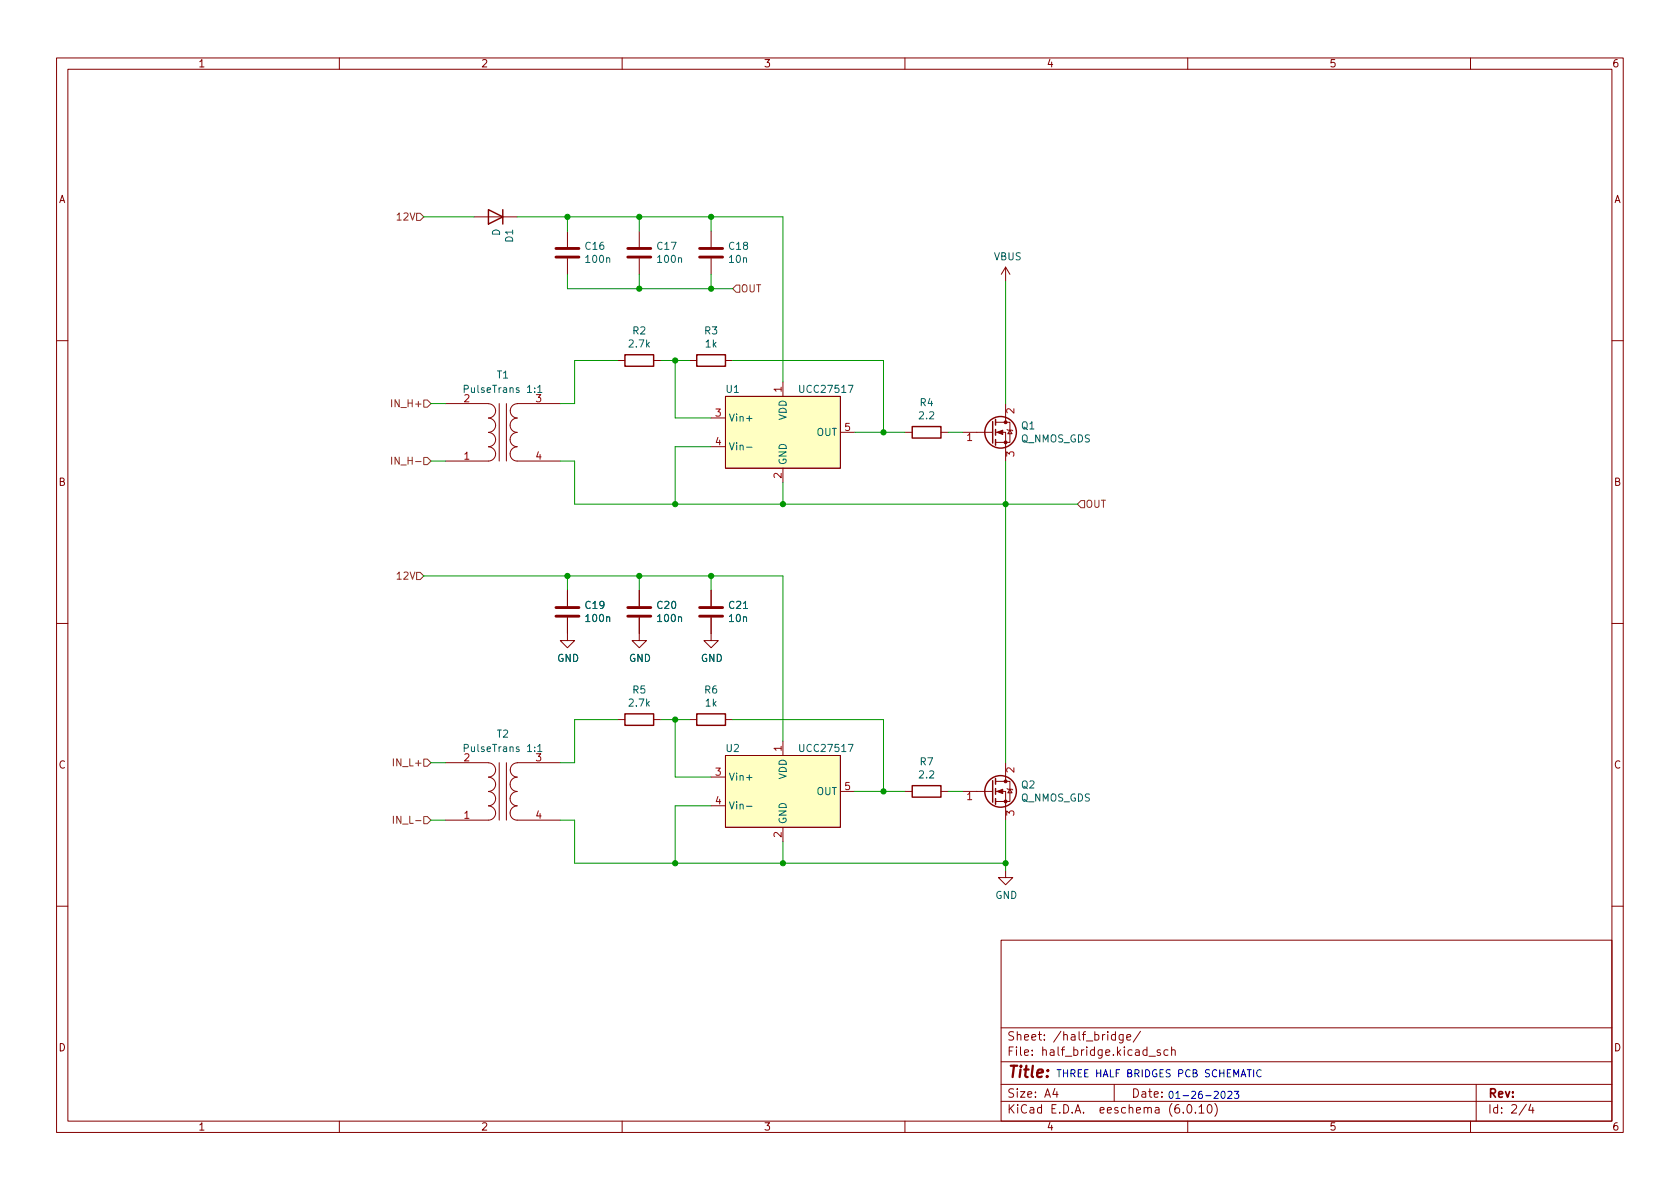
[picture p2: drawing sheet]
<svg xmlns="http://www.w3.org/2000/svg" width="297mm" height="210mm" viewBox="0 0 297 210" stroke-linecap="round" stroke-linejoin="round" font-family="sans-serif">
<g fill="none" stroke="#840000" stroke-width=".18">
<path d="M10 10.2h277v190.1h-277zM12 12.2h273v186.1h-273zM60 10.2v2M110 10.2v2M160 10.2v2M210 10.2v2M260 10.2v2M83.8 38.3h7.6M100.3 40.9v2.8M100.3 45.7v2.8M113 40.9v2.8M113 45.7v2.8"/>
<path d="M125.7 40.9v2.8M125.7 45.7v2.8M177.8 47.2v2.6M177.8 47.2l-.8 1.3M177.8 47.2l.8 1.3M10 60.2h2M78.7 71.4h7.7a1.26 1.26 0 0 1 1.2 1.3 1.26 1.26 0 0 1-1.2 1.2M86.4 73.9a1.26 1.26 0 0 1 1.2 1.3 1.26 1.26 0 0 1-1.2 1.2 1.27 1.27 0 0 1 1.2 1.3 1.27 1.27 0 0 1-1.2 1.3M86.4 79a1.26 1.26 0 0 1 1.2 1.3 1.26 1.26 0 0 1-1.2 1.2h-7.7M88.3 71.4v10.1M89.5 71.4v10.1M91.4 73.9a1.26 1.26 0 0 0-1.2 1.3 1.26 1.26 0 0 0 1.2 1.2 1.27 1.27 0 0 0-1.2 1.3 1.27 1.27 0 0 0 1.2 1.3"/>
<path d="M91.4 79a1.26 1.26 0 0 0-1.2 1.3 1.26 1.26 0 0 0 1.2 1.2h7.7M99.1 71.4h-7.6a1.26 1.26 0 0 0-1.3 1.3 1.26 1.26 0 0 0 1.3 1.2M109.2 63.7h1.3M115.6 63.7h1.2M121.9 63.7h1.3M125.7 73.9h2.6M125.7 79h2.6M128.3 70.1h20.3v12.7h-20.3zM128.3 63.7h1.2M138.4 67.6v2.5M148.6 76.4h2.5M160 76.4h1.3"/>
<path d="M166.4 76.4h1.2M170.2 76.4h5.3M176 76.4h1.8v5.1M176 74.7h2.6v3.5h-2.6M177.8 71.4v3.3M178.1 75.9l.1 .2h.7l.2 .1M178.6 76.1l.3 .6h-.7zM285 60.2h2M138.4 82.8v2.5M10 110.2h2M100.3 109.2v4.1h1.3l-1.3 1.2-1.2-1.2h1.2M100.3 104.4v2.8"/>
<path d="M113 109.2v4.1h1.3l-1.3 1.2-1.2-1.2h1.2M113 104.4v2.8M125.7 109.2v4.1h1.3l-1.3 1.2-1.2-1.2h1.2M125.7 104.4v2.8M285 110.2h2M78.7 134.9h7.7M86.4 134.9a1.26 1.26 0 0 1 1.2 1.3 1.26 1.26 0 0 1-1.2 1.2 1.27 1.27 0 0 1 1.2 1.3 1.27 1.27 0 0 1-1.2 1.2M86.4 140a1.26 1.26 0 0 1 1.2 1.2 1.26 1.26 0 0 1-1.2 1.3 1.27 1.27 0 0 1 1.2 1.3 1.27 1.27 0 0 1-1.2 1.2h-7.7M88.3 134.9v10.1M89.5 134.9v10.1M91.4 140a1.26 1.26 0 0 0-1.2 1.2 1.26 1.26 0 0 0 1.2 1.3 1.27 1.27 0 0 0-1.2 1.3 1.27 1.27 0 0 0 1.2 1.2h7.7M91.4 134.9h7.7"/>
<path d="M91.5 134.9a1.27 1.27 0 0 0-1.3 1.3 1.27 1.27 0 0 0 1.2 1.2 1.26 1.26 0 0 0-1.2 1.3 1.26 1.26 0 0 0 1.2 1.2M109.2 127.2h1.3M115.6 127.2h1.2M121.9 127.2h1.3M125.7 137.4h2.6M128.3 133.6h20.3v12.7h-20.3zM128.3 127.2h1.2M138.4 131.1v2.5M148.6 139.9h2.5M160 139.9h1.3M166.4 139.9h1.2M170.2 139.9h5.3"/>
<path d="M176 139.9h1.8v5.1M176 138.2h2.6v3.5h-2.6M177.8 134.9v3.3M178.1 139.4l.1 .2h.7l.2 .1M178.6 139.6l.3 .6h-.7zM125.7 142.5h2.6M138.4 146.3v2.5M177.8 153.9v1.3h1.3l-1.3 1.3-1.3-1.3h1.3M10 160.2h2M177 166.3h108v32h-108zM285 160.2h2M60 198.3v2"/>
<path d="M110 198.3v2M160 198.3v2M177 194.8h108M177 191.8h108M177 187.8h108M177 181.8h108M186.5 192.5l-.4 1h1M186.9 193v1M197 191.8v3M197.2 183l-.4-.1-.3 .3v.4l.1 .3h.6M197.2 182.4v1.5M198.6 182.9v1.2l-.3 .3h-.4"/>
<path d="M198.6 183l-.5-.1-.2 .3v.4l.1 .3h.6M199.2 183.4l.7-.1v-.3l-.5-.1-.2 .2 .1 .8h.6M201.6 182.4l-1.2 1.9M203.1 186.8h1.2M205.1 185.7l-.3-.1-.2 .2v.3l.5 .1v.4h-.5M206.5 185.7l-.4-.1-.3 .3v.4l.1 .3h.6M207.1 185.8l.3-.2 .3 .1 .1 .9M207.1 185.1v1.5M210 198.3v2M210.1 195.4l.1-.1a.81 .81 0 0 1 .6 .7 .81 .81 0 0 1-.3 .8h-.1a.81 .81 0 0 1-.6-.6 .81 .81 0 0 1 .3-.8zM211.4 196.7v.1M212 195.8l.4-.5v1.5"/>
<path d="M212 196.8h.9M213.6 195.4l.2-.1a.81 .81 0 0 1 .6 .7 .81 .81 0 0 1-.3 .8h-.2a.81 .81 0 0 1-.5-.6 .81 .81 0 0 1 .2-.8zM214.8 195.1a1.72 1.72 0 0 1 0 2.3M260 198.3v2M261 191.8v6.5M269.9 195.3l-1.3 1.9M270.6 195.3l-.3 1h.9M271 195.8v1"/>
</g>
<path d="M82.1 68.8l.6-.1 .1-.1-.1-.3-.6-.2v1.3M95.1 68.5l.3-.4v1.3M132 74h1M132 79.1h1M82.1 132.3l.6-.1 .1-.1-.1-.3-.6-.2v1.3M95.1 132l.3-.4v1.3M132 137.5h1M132 142.6h1" fill="none" stroke="#006464" stroke-width=".18"/>
<g fill="none" stroke="#840000" stroke-width=".25">
<path d="M86.4 37.1l2.5 1.2-2.5 1.3zM88.9 37.1v2.5M110.5 62.7h5.1v2.1h-5.1zM123.2 62.7h5.1v2.1h-5.1zM161.3 75.4h5.1v2.1h-5.1zM175.5 74.5v3.9M176 74.2v1M176 75.9v1.1M176 77.7v1M110.5 126.2h5.1v2.1h-5.1zM123.2 126.2h5.1v2.1h-5.1zM161.3 138.9h5.1v2.1h-5.1z"/>
<path d="M175.5 138v3.9M176 137.7v1M176 139.4v1.1M176 141.2v1"/>
<circle cx="176.9" cy="76.4" r="2.79"/>
<circle cx="176.9" cy="139.9" r="2.79"/>
</g>
<path d="M98.3 43.9h4.1M98.3 45.5h4.1M111 43.9h4.1M111 45.5h4.1M123.7 43.9h4.1M123.7 45.5h4.1M98.3 107.4h4.1M98.3 109h4.1M111 107.4h4.1M111 109h4.1M123.7 107.4h4.1M123.7 109h4.1" fill="none" stroke="#840000" stroke-width=".51"/>
<g fill="#ffffc2" stroke="#ffffc2" stroke-width=".18">
<path d="M128.3 133.6h20.3v12.7h-20.3z"/>
<path d="M128.3 70.1h20.3v12.7h-20.3z"/>
</g>
<g fill="#840000" stroke="#840000" stroke-width=".18">
<path d="M176.3 139.9l1-.3v.7z"/>
<path d="M176.3 76.4l1-.3v.7z"/>
<circle cx="177.8" cy="141.7" r=".25"/>
<circle cx="177.8" cy="138.2" r=".25"/>
<circle cx="177.8" cy="78.2" r=".25"/>
<circle cx="177.8" cy="74.7" r=".25"/>
</g>
<path d="M73.7 37.7h.6l.6 .6-.6 .7h-.6zM130.2 50.4h.6v1.3h-.6l-.7-.7zM69.2 70.7v1.2M74.9 70.7h.7l.6 .7-.6 .6h-.7zM69.2 80.8v1.3M74.9 80.9h.7l.6 .6-.6 .7h-.7zM191.1 88.5h.7v1.3h-.7l-.6-.7zM73.7 101.2h.6l.6 .6-.6 .7h-.6zM74.9 134.2h.7l.6 .7-.6 .6h-.7zM69.6 144.3v1.3M74.9 144.4h.7l.6 .6-.6 .7h-.7z" fill="none" stroke="#725600" stroke-width=".18"/>
<path d="M216 193.1l.2-.1a.68 .68 0 0 1 .4 .6 .68 .68 0 0 1-.4 .6l-.2-.1-.1-.3zM217.1 193.1l.5-.1 .2 .3-.8 .9h.8M218.2 193h.8l-.4 .5 .4 .1v.5l-.2 .1-.6-.1M223 189.3a.6 .6 0 0 0-.8 .4 .6 .6 0 0 0 .5 .7l.3-.1" fill="none" stroke="#0000c2" stroke-width=".18"/>
<g fill="none" stroke="#009600" stroke-width=".18">
<path d="M74.9 38.3h8.9M91.4 38.3h47v29.3M100.3 38.3v2.6M113 38.3v2.6M125.7 38.3v2.6M100.3 48.5v2.5h29.2M113 48.5v2.5M125.7 48.5v2.5M177.8 49.8v21.6M76.2 71.4h2.5M109.2 63.7h-7.6v7.7h-2.5M116.8 63.7h5.1"/>
<path d="M119.4 63.7v10.2h6.3M125.7 79h-6.3v10.1M129.5 63.7h26.7v12.7M151.1 76.4h8.9M167.6 76.4h2.6M76.2 81.5h2.5M99.1 81.5h2.5v7.6h88.9M138.4 85.3v3.8M177.8 81.5v53.4M74.9 101.8h63.5v29.3M100.3 101.8v2.6M113 101.8v2.6"/>
<path d="M125.7 101.8v2.6M76.2 134.9h2.5M109.2 127.2h-7.6v7.7h-2.5M116.8 127.2h5.1M119.4 127.2v10.2h6.3M129.5 127.2h26.7v12.7M151.1 139.9h8.9M167.6 139.9h2.6M76.2 145h2.5M99.1 145h2.5v7.6h76.2M125.7 142.5h-6.3v10.1M138.4 148.8v3.8"/>
<path d="M177.8 145v8.9"/>
</g>
<g fill="#009600" stroke="#009600" stroke-width=".18">
<circle cx="113" cy="38.3" r=".46"/>
<circle cx="113" cy="51" r=".46"/>
<circle cx="119.4" cy="63.7" r=".46"/>
<circle cx="100.3" cy="38.3" r=".46"/>
<circle cx="125.7" cy="101.8" r=".46"/>
<circle cx="138.4" cy="152.6" r=".46"/>
<circle cx="177.8" cy="89.1" r=".46"/>
<circle cx="156.2" cy="76.4" r=".46"/>
<circle cx="156.2" cy="139.9" r=".46"/>
<circle cx="177.8" cy="152.6" r=".46"/>
<circle cx="119.4" cy="127.2" r=".46"/>
<circle cx="100.3" cy="101.8" r=".46"/>
<circle cx="119.4" cy="152.6" r=".46"/>
<circle cx="113" cy="101.8" r=".46"/>
<circle cx="119.4" cy="89.1" r=".46"/>
<circle cx="138.4" cy="89.1" r=".46"/>
<circle cx="125.7" cy="38.3" r=".46"/>
<circle cx="125.7" cy="51" r=".46"/>
</g>
<text font-size="2.8" fill="#840000" x="178" y="190.6">Title:</text>
<g font-size="2.1" fill="#840000">
<text x="178" y="184">Sheet: /half_bridge/</text>
<text x="178" y="186.7">File: half_bridge.kicad_sch</text>
<text x="178" y="196.9">KiCad E.D.A. eeschema (6.0.10)</text>
<text x="178" y="194.1">Size: A4</text>
<text x="200" y="194.1">Date:</text>
<text x="263" y="194.1">Rev:</text>
<text x="263" y="196.9">Id: 2/4</text>
</g>
<g font-size="1.8" fill="#840000">
<text x="35" y="11.9">1</text>
<text x="85" y="11.9">2</text>
<text x="135" y="11.9">3</text>
<text x="185" y="11.9">4</text>
<text x="235" y="11.9">5</text>
<text x="285" y="11.9">6</text>
<text x="10.3" y="35.9">A</text>
<text x="285.3" y="35.9">A</text>
<text x="10.3" y="85.9">B</text>
<text x="285.3" y="85.9">B</text>
<text x="10.3" y="135.9">C</text>
<text x="285.3" y="135.9">C</text>
<text x="10.3" y="185.9">D</text>
<text x="285.3" y="185.9">D</text>
<text x="35" y="199.9">1</text>
<text x="85" y="199.9">2</text>
<text x="135" y="199.9">3</text>
<text x="185" y="199.9">4</text>
<text x="235" y="199.9">5</text>
<text x="285" y="199.9">6</text>
</g>
<g font-size="1.8" fill="#725600">
<text x="70.4" y="39">12V</text>
<text x="130.9" y="51.7">OUT</text>
<text x="69.8" y="72">IN_H+</text>
<text x="70.2" y="82.2">IN_H-</text>
<text x="191.9" y="89.8">OUT</text>
<text x="70.4" y="102.5">12V</text>
<text x="70" y="135.5">IN_L+</text>
<text x="70.4" y="145.7">IN_L-</text>
</g>
<g font-size="1.8" fill="#006464">
<text x="88.4" y="41.7" transform="rotate(-90 88.4 41.7)">D</text>
<text x="90.7" y="42.8" transform="rotate(-90 90.7 42.8)">D1</text>
<text x="103.6" y="44.2">C16</text>
<text x="103.7" y="46.5">100n</text>
<text x="116.3" y="44.2">C17</text>
<text x="116.4" y="46.5">100n</text>
<text x="129" y="44.2">C18</text>
<text x="129" y="46.5">10n</text>
<text x="175.7" y="46">VBUS</text>
<text x="111.9" y="59.1">R2</text>
<text x="124.6" y="59.1">R3</text>
<text x="111.3" y="61.4">2.7k</text>
<text x="124.7" y="61.4">1k</text>
<text x="82.6" y="69.5">PulseTrans 1:1</text>
<text x="87.9" y="66.9">T1</text>
<text x="94.8" y="71.1">3</text>
<text x="128.4" y="69.5">U1</text>
<text x="141.7" y="69.5">UCC27517</text>
<text x="162.7" y="71.8">R4</text>
<text x="128.8" y="74.5">Vin+</text>
<text x="139.1" y="74.3" transform="rotate(-90 139.1 74.3)">VDD</text>
<text x="144.3" y="77.1">OUT</text>
<text x="162.6" y="74.1">2.2</text>
<text x="180.6" y="75.9">Q1</text>
<text x="128.8" y="79.6">Vin-</text>
<text x="139.1" y="82.3" transform="rotate(-90 139.1 82.3)">GND</text>
<text x="180.4" y="78.2">Q_NMOS_GDS</text>
<text x="103.6" y="107.7">C19</text>
<text x="116.3" y="107.7">C20</text>
<text x="129" y="107.7">C21</text>
<text x="103.7" y="110">100n</text>
<text x="116.4" y="110">100n</text>
<text x="129" y="110">10n</text>
<text x="98.5" y="117">GND</text>
<text x="111.2" y="117">GND</text>
<text x="123.9" y="117">GND</text>
<text x="111.3" y="124.9">2.7k</text>
<text x="111.9" y="122.6">R5</text>
<text x="124.6" y="122.6">R6</text>
<text x="124.7" y="124.9">1k</text>
<text x="87.9" y="130.4">T2</text>
<text x="82.6" y="133">PulseTrans 1:1</text>
<text x="94.8" y="134.6">3</text>
<text x="128.4" y="133">U2</text>
<text x="139.1" y="137.8" transform="rotate(-90 139.1 137.8)">VDD</text>
<text x="141.7" y="133">UCC27517</text>
<text x="162.6" y="137.6">2.2</text>
<text x="162.7" y="135.3">R7</text>
<text x="128.8" y="138">Vin+</text>
<text x="128.8" y="143.1">Vin-</text>
<text x="144.3" y="140.6">OUT</text>
<text x="180.4" y="141.7">Q_NMOS_GDS</text>
<text x="180.6" y="139.4">Q2</text>
<text x="139.1" y="145.8" transform="rotate(-90 139.1 145.8)">GND</text>
<text x="176" y="158.9">GND</text>
</g>
<g font-size="1.8" fill="#a90000">
<text x="82.1" y="71.1">2</text>
<text x="138.2" y="69.3" transform="rotate(-90 138.2 69.3)">1</text>
<text x="126.5" y="73.7">3</text>
<text x="149.4" y="76.2">5</text>
<text x="171" y="78">1</text>
<text x="179.3" y="73.1" transform="rotate(-90 179.3 73.1)">2</text>
<text x="82.1" y="81.3">1</text>
<text x="94.8" y="81.3">4</text>
<text x="126.5" y="78.7">4</text>
<text x="179.3" y="80.8" transform="rotate(-90 179.3 80.8)">3</text>
<text x="138.2" y="84.6" transform="rotate(-90 138.2 84.6)">2</text>
<text x="82.1" y="134.6">2</text>
<text x="126.5" y="137.2">3</text>
<text x="138.2" y="132.8" transform="rotate(-90 138.2 132.8)">1</text>
<text x="179.3" y="136.6" transform="rotate(-90 179.3 136.6)">2</text>
<text x="126.5" y="142.2">4</text>
<text x="149.4" y="139.7">5</text>
<text x="171" y="141.5">1</text>
<text x="82.1" y="144.8">1</text>
<text x="94.8" y="144.8">4</text>
<text x="138.2" y="148.1" transform="rotate(-90 138.2 148.1)">2</text>
<text x="179.3" y="144.3" transform="rotate(-90 179.3 144.3)">3</text>
</g>
<g font-size="1.8" fill="#0000c2">
<text x="186.7" y="190.5">THREE HALF BRIDGES PCB SCHEMATIC</text>
<text x="206.4" y="194.3">01-26-2023</text>
</g>
</svg>
